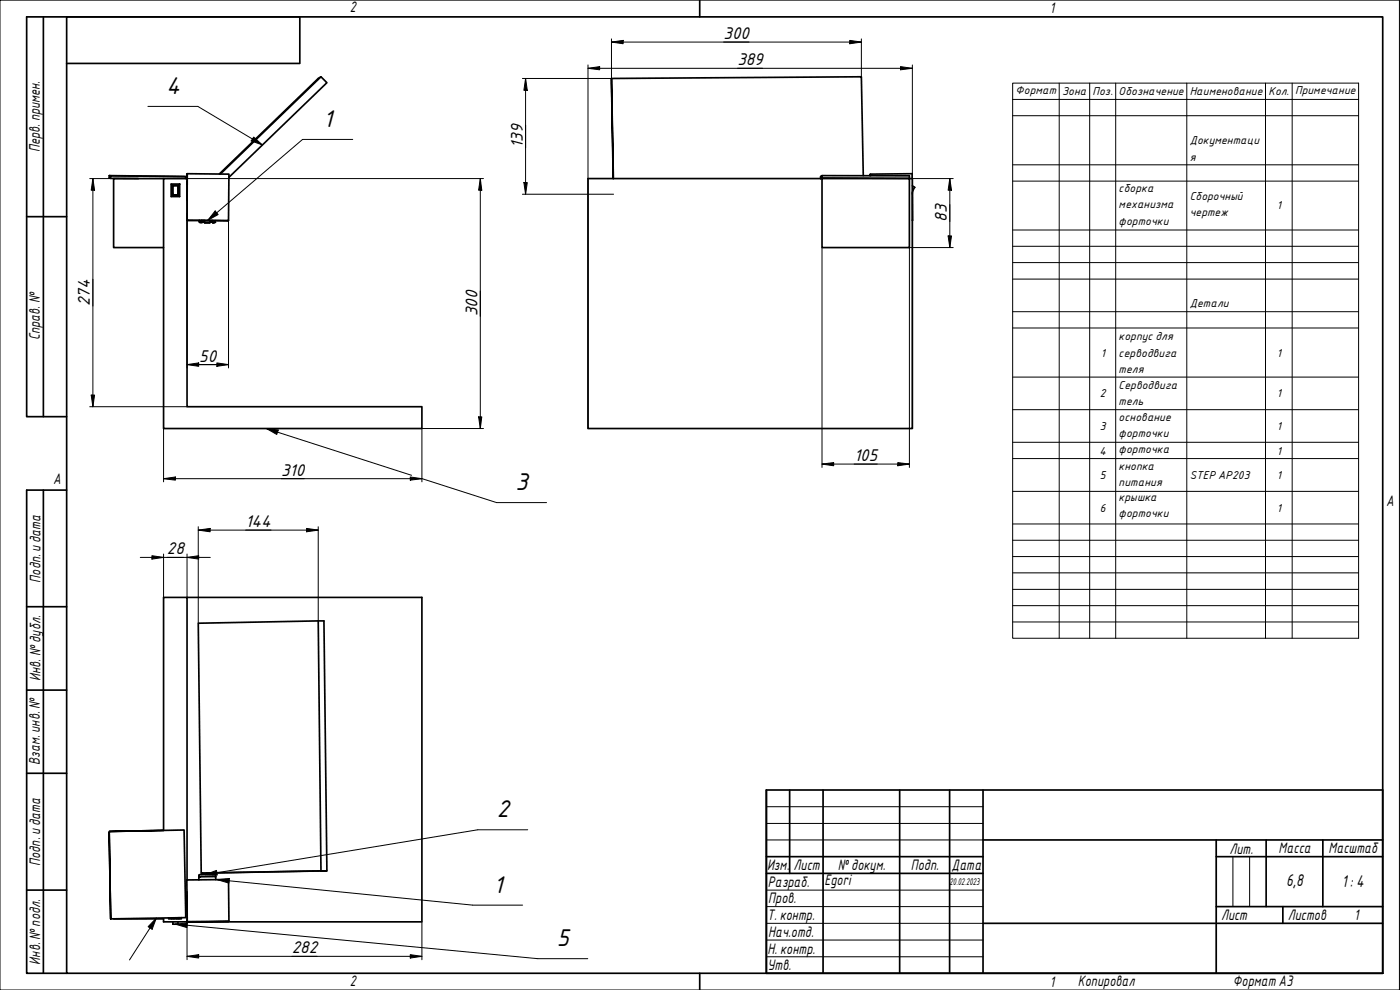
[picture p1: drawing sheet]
<svg xmlns="http://www.w3.org/2000/svg" width="420mm" height="297mm" viewBox="0 0 420 297" stroke-linecap="round" stroke-linejoin="round" font-family="sans-serif">
<g fill="none" stroke="#000" stroke-width=".51">
<path d="M96.3 23l-30.1 29.2M183.5 23.5l75-.5 .6 29.7M32.8 52.7l.4 .1M33.2 53.5l8.3 .1M49.1 53.6h7v68.4h70.5v6.6h-77.5zM49.1 53.6h-15v20.7h15M51.4 55.2h2.5v3.8h-2.5zM51.4 55.2l.4 .4M51.8 55.6h1.7v3h-1.7zM51.8 58.6l-.4 .4M51.9 58.4v.1M51.9 55.7v2.8"/>
<path d="M51.9 55.7h1.5M51.9 58.5h1.5M51.9 55.7v.1M53.4 55.7v.1M53.4 55.7v2.8M53.4 58.4v.1M53.5 58.6l.4 .4M53.9 55.2l-.4 .4M55.8 53l-22.6-.2v.7l-.4-.1v-.7l22.4 .2 .6 .1-.1 .6M56.1 55v-.5v5.7M56.2 52.1l12.5 .1-.1 14-12.5-.1zM56.2 52.1l-.1 1.5"/>
<path d="M65.8 52.2l29.7-28.7 .8-.5 1.8 1.8-29.4 28.4M184 53.6l-.5-30.1 .6 30.1M246.3 53.6v-.7l.4-.2v.7l-.3 .2M246.4 53.6h-69.9v75h97.3v-75M246.7 53.6h26.2v20.7h-26.2zM246.7 52.7l26.2 .1v.7l-.2 .1M246.7 53.4l26.2 .1M261.1 52.7l.1-.5v.5M261.2 52.2l12.5-.1v1.5M272.9 53.6h.9M273.8 55.7l.6 .5M274.5 56.3l-.7 1.6 .1 8.2"/>
<path d="M274.5 56.2h.1M56.1 66.2h3.7M59.8 66.2h4.8M59.8 66.2v.4l.3 .1M60.1 66.7h.4h-.4M60.5 66.2h1M60.5 66.7h.1M61.3 66.5v.2v-.2M61.3 66.7l.1 .1zM61.3 66.4h.1M61.5 66.2h-1l.1 .3-.1 .2M61.5 66.2l-.2 .2 .2-.2"/>
<path d="M63 66.7h.1M63.7 66.7l.1 .1zM63.7 66.5h.1M63.8 66.4h.1M63.9 66.2h-1l.2 .3-.1 .3h-1.6l1.6-.1M63.9 66.2l-.1 .2zM64.6 66.2l-.2 .5-.6 .1 .6-.1M68.6 66.2h-4M56.1 179.2h70.5v97.4h-65.1M95.5 186.3l.8 75h1.8l-34.5 .6M51.6 275.4v.3M51.9 277.3h1.5"/>
<path d="M51.9 276.6v.7M52.2 275.4h.9M52.2 275.4v.3M53.1 275.4v.3M53.4 276.6v.7M53.7 275.3v.4M54.4 275.3v.4h-3.8v-.3M56.1 264.1l12.5-.2 .1 12.5M56.1 264l.1 12.5M56.1 268.6v4.9v-1.4M56.1 267.6v9h-7v-.9h-15M56.1 264v-84.8h-7v70l-16.3 .3 22.4-.5 .6 26.3-22.6 .4-.4-26.2 .4 26.2"/>
<path d="M56.1 276.1v.6M56.2 276.5l12.5-.1zM59.7 263.1h.1M59.7 263.1v.1M59.7 263.1v-.5a.82 .82 0 0 1 1.1-.2h3.8l.1 .7M59.7 263.3v.7M59.8 263.1v.1M60.6 262.4v-.3h2.5h.7v.3M60.8 261.9l-.4 .1M63.6 261.9h-2.8v.2M63.6 261.9v.2M64.6 263.1l.2 .9"/>
<path d="M64.6 263h.1M64.6 263l-4.7 .1M96.3 261.3l-34.5 .6M98.1 261.3l-.9-75h-1.7l-36 .7 .9 75h.4"/>
</g>
<g fill="#000">
<circle cx="51.9" cy="55.7" r=".25"/>
<circle cx="53.4" cy="55.7" r=".25"/>
<circle cx="56.1" cy="66.1" r=".25"/>
<circle cx="60.6" cy="66.7" r=".25"/>
<circle cx="64.4" cy="66.7" r=".25"/>
<circle cx="56.1" cy="276.6" r=".25"/>
<circle cx="59.7" cy="263.1" r=".25"/>
<circle cx="59.7" cy="263.2" r=".25"/>
<circle cx="59.8" cy="263.1" r=".25"/>
</g>
<path d="M20 5.1h395v286.9h-395zM210 0v5.1M210 292v5" fill="none" stroke="#000" stroke-width=".51"/>
<path d="M0 0h420v297h-420z" fill="none" stroke="#000" stroke-width=".3"/>
<g fill="none" stroke="#000" stroke-width=".51">
<path d="M230 237h185v55h-185zM237 237v25.1M247 237v55M270 237v55M285 237v55M295 237v55M230 257h65M295 252h120M365 257h50M365 252v40M380 252v20M397 252v20"/>
<path d="M230 262.1h65M295 277h120M365 272h50M385 272v5"/>
</g>
<path d="M230 242h65M230 247.1h65M230 252h65M370 257v15M375 257v15M230 267.1h65M230 272h65M230 277h65M230 282.1h65M230 287.1h65" fill="none" stroke="#000" stroke-width=".3"/>
<path d="M13 5.1v119.9M20 19h70v-13.9h-82v119.9h12M8 65h12M13 147.1v144.9M20 147.1h-12v144.9h12M8 182h12M8 207.1h12M8 232h12M8 267.1h12" fill="none" stroke="#000" stroke-width=".51"/>
<g fill="none" stroke="#000" stroke-width=".3">
<path d="M176.5 19.5v109.1M183.5 12.6l3.5-.5v1zM183.5 11.7v11.8h-26.7M183.5 12.6h75M255 12.1l3.5 .5-3.5 .5zM258.5 11.7v11.3M270.3 20l3.5 .5-3.5 .4zM273.8 19.5v109.1M157.7 23.5l.5 3.6h-1zM157.7 23.5v34.8M176.5 20.5l3.5-.5v.9zM176.5 20.5h97.3"/>
<path d="M26.9 53.6h118.2M27.9 53.6l.5 3.5h-1zM27.9 53.6v68.4M144.1 53.6l.5 3.5h-1zM144.1 53.6v75M156.8 58.3h27.3M157.2 54.8h1l-.5 3.5zM272.9 53.6h13.2M285.1 53.6l.5 3.5h-1.1zM285.1 53.6v20.7M56.1 66.1v44.3M68.6 66.2v44.2"/>
<path d="M246.7 74.3v66M284.5 70.8h1.1l-.5 3.5zM286.1 74.3h-13.2v66M27.4 118.5h1l-.5 3.5zM56.1 109.4l3.5-.5v1zM56.1 109.4h12.5M65.1 108.9l3.5 .5-3.5 .5zM26.9 122h29.2M126.6 128.6v16M143.6 125.1h1l-.5 3.5zM145.1 128.6h-96v16M246.7 139.2l3.5-.4v.9z"/>
<path d="M246.7 139.2h26.2M269.4 138.8l3.5 .4-3.5 .5zM49.1 143.6l3.5-.5v1zM49.1 143.6h77.5M59.5 159.1l3.6-.6v1.1zM59.5 159.1h36M59.5 158v29M92 158.5l3.5 .6-3.5 .5zM95.5 158v28.3M123.1 143.1l3.5 .5-3.5 .5zM42.1 167.2h21M45.6 166.7l3.5 .5-3.5 .6z"/>
<path d="M49.1 166.2v13M56.1 167.2l3.5-.5v1.1zM56.1 166.2v13M56.1 276.8v11.2M126.6 276.6v11.4M56.1 286.9l3.5-.5v1.1zM56.1 286.9h70.5M123.1 286.4l3.5 .5-3.5 .6z"/>
</g>
<g fill="#000">
<path d="M176.5 20.5l3.5-.5v.9z" fill-rule="evenodd"/>
<path d="M183.5 12.6l3.5-.5v1z" fill-rule="evenodd"/>
<path d="M255 12.1l3.5 .5-3.5 .5z" fill-rule="evenodd"/>
<path d="M157.7 23.5l.5 3.6h-1z" fill-rule="evenodd"/>
<path d="M270.3 20l3.5 .5-3.5 .4z" fill-rule="evenodd"/>
<path d="M27.9 53.6l.5 3.5h-1z" fill-rule="evenodd"/>
<path d="M144.1 53.6l.5 3.5h-1z" fill-rule="evenodd"/>
<path d="M157.2 54.8h1l-.5 3.5z" fill-rule="evenodd"/>
<path d="M285.1 53.6l.5 3.5h-1.1z" fill-rule="evenodd"/>
<path d="M284.5 70.8h1.1l-.5 3.5z" fill-rule="evenodd"/>
<path d="M27.4 118.5h1l-.5 3.5z" fill-rule="evenodd"/>
<path d="M56.1 109.4l3.5-.5v1z" fill-rule="evenodd"/>
<path d="M65.1 108.9l3.5 .5-3.5 .5z" fill-rule="evenodd"/>
<path d="M143.6 125.1h1l-.5 3.5z" fill-rule="evenodd"/>
<path d="M246.7 139.2l3.5-.4v.9z" fill-rule="evenodd"/>
<path d="M269.4 138.8l3.5 .4-3.5 .5z" fill-rule="evenodd"/>
<path d="M49.1 143.6l3.5-.5v1z" fill-rule="evenodd"/>
<path d="M59.5 159.1l3.6-.6v1.1z" fill-rule="evenodd"/>
<path d="M92 158.5l3.5 .6-3.5 .5z" fill-rule="evenodd"/>
<path d="M123.1 143.1l3.5 .5-3.5 .5z" fill-rule="evenodd"/>
<path d="M45.6 166.7l3.5 .5-3.5 .6z" fill-rule="evenodd"/>
<path d="M56.1 167.2l3.5-.5v1.1z" fill-rule="evenodd"/>
<path d="M56.1 286.9l3.5-.5v1.1z" fill-rule="evenodd"/>
<path d="M123.1 286.4l3.5 .5-3.5 .6z" fill-rule="evenodd"/>
</g>
<g fill="none" stroke="#000" stroke-width=".3">
<path d="M44.4 31.9h15l19.3 11.6M303.9 24.9h103.8v166.6h-103.8zM303.9 29.8h103.8M303.9 34.7h103.8M317.9 24.9v166.6M327 24.9v166.6M334.8 24.9v166.6M356.2 24.9v166.6M379.8 24.9v166.6M387.8 24.9v166.6M76.1 41.1l2.6 2.4-3.3-1.2zM105.9 41.8h-15.1l-28.4 24.3"/>
<path d="M303.9 49.5h103.8M303.9 54.3h103.8M64.6 63.3l.9 1.1-3.1 1.7zM303.9 69h103.8M303.9 73.9h103.8M303.9 78.8h103.8M303.9 83.7h103.8M303.9 93.5h103.8M303.9 98.4h103.8M303.9 113.1h103.8M79.9 128.6l3.6 .4-.4 1.4zM79.9 128.6l43.6 14"/>
<path d="M303.9 122.9h103.8M303.9 132.7h103.8M303.9 137.6h103.8M126.5 143.6l22.5 7.2h15M303.9 147.4h103.8M303.9 157.2h103.8M303.9 162.1h103.8M303.9 167h103.8M303.9 171.9h103.8M303.9 176.8h103.8M303.9 181.7h103.8M303.9 186.6h103.8"/>
<path d="M158.4 249h-15l-81.8 13.4M46.9 275.4l-1.2 3.4-1.3-.7zM46.9 275.4l-8 12.6M52.6 277.3l3.6-.4-.1 1.4zM52.6 277.3l108.8 10.3h15M61.6 262.4l3.4-1.2 .2 1.4zM65.3 264l3.5-.4-.1 1.4zM65.3 264l76.6 7.6h14.9"/>
</g>
<g fill="#000">
<path d="M76.1 41.1l2.6 2.4-3.3-1.2z" fill-rule="evenodd"/>
<path d="M64.6 63.3l.9 1.1-3.1 1.7z" fill-rule="evenodd"/>
<path d="M79.9 128.6l3.6 .4-.4 1.4z" fill-rule="evenodd"/>
<path d="M46.9 275.4l-1.2 3.4-1.3-.7z" fill-rule="evenodd"/>
<path d="M52.6 277.3l3.6-.4-.1 1.4z" fill-rule="evenodd"/>
<path d="M61.6 262.4l3.4-1.2 .2 1.4z" fill-rule="evenodd"/>
<path d="M65.3 264l3.5-.4-.1 1.4z" fill-rule="evenodd"/>
</g>
<g font-size="7">
<text x="49.8" y="28.2">4</text>
<text x="97" y="38.1">1</text>
<text x="154.7" y="147.1">3</text>
<text x="149.1" y="245.2">2</text>
<text x="148.1" y="267.8">1</text>
<text x="167.1" y="283.9">5</text>
</g>
<g font-size="4.9">
<text x="217.2" y="11.7">300</text>
<text x="221.3" y="19.6">389</text>
<text x="156.9" y="44.4" transform="rotate(-90 156.9 44.4)">139</text>
<text x="284.2" y="66.5" transform="rotate(-90 284.2 66.5)">83</text>
<text x="27" y="91.8" transform="rotate(-90 27 91.8)">274</text>
<text x="143.3" y="94.9" transform="rotate(-90 143.3 94.9)">300</text>
<text x="59.8" y="108.5">50</text>
<text x="84.4" y="142.7">310</text>
<text x="256.3" y="138.4">105</text>
<text x="73.7" y="158.2">144</text>
<text x="50.1" y="166.4">28</text>
<text x="386" y="265.9">6,8</text>
<text x="402.7" y="266.2">1: 4</text>
<text x="87.6" y="286.1">282</text>
</g>
<g font-size="4.4">
<text x="105" y="3.7">2</text>
<text x="315" y="3.8">1</text>
<text x="11.9" y="45.6" transform="rotate(-90 11.9 45.6)">Перв. примен.</text>
<text x="12" y="102.2" transform="rotate(-90 12 102.2)">Справ. №</text>
<text x="16" y="145.2">A</text>
<text x="416" y="151.7">A</text>
<text x="12.2" y="174.8" transform="rotate(-90 12.2 174.8)">Подп. идата</text>
<text x="12.2" y="204.3" transform="rotate(-90 12.2 204.3)">Инв. №дубл.</text>
<text x="12" y="229.5" transform="rotate(-90 12 229.5)">Взам. инв. №</text>
<text x="369" y="256.1">Лит.</text>
<text x="383.7" y="256.1">Масса</text>
<text x="398.7" y="256.1">Масштаб</text>
<text x="12.1" y="259.8" transform="rotate(-90 12.1 259.8)">Подп. идата</text>
<text x="230.2" y="261.1">Изм.</text>
<text x="238.2" y="261.1">Лист</text>
<text x="251.5" y="261">№докум.</text>
<text x="273.4" y="261.2">Подп.</text>
<text x="285.6" y="261.2">Дата</text>
<text x="230.4" y="266.1">Разраб.</text>
<text x="247.4" y="265.7">Egori</text>
<text x="230.6" y="271.1">Пров.</text>
<text x="230.3" y="276.1">Т. контр.</text>
<text x="230.5" y="281.1">Нач.отд.</text>
<text x="366.5" y="276.1">Лист</text>
<text x="386.5" y="276.1">Листов</text>
<text x="406.4" y="276">1</text>
<text x="230.4" y="286.1">Н. контр.</text>
<text x="12.1" y="289.4" transform="rotate(-90 12.1 289.4)">Инв. №подл.</text>
<text x="230.3" y="291.1">Утв.</text>
<text x="105" y="295.9">2</text>
<text x="315" y="296.1">1</text>
<text x="323.5" y="295.8">Копировал</text>
<text x="370" y="295.8">Формат А3</text>
</g>
<g font-size="3.3">
<text x="304.8" y="28.2">Формат</text>
<text x="318.8" y="28.6">Зона</text>
<text x="327.9" y="28.6">Поз.</text>
<text x="335.7" y="28.6">Обозначение</text>
<text x="357.1" y="28.6">Наименование</text>
<text x="380.7" y="28.6">Кол.</text>
<text x="388.7" y="28.2">Примечание</text>
<text x="357.1" y="43.3">Документаци</text>
<text x="357.1" y="48.2">я</text>
<text x="335.7" y="57.6">сборка</text>
<text x="335.7" y="62.5">механизма</text>
<text x="357.1" y="60.1">Сборочный</text>
<text x="357.1" y="64.9">чертеж</text>
<text x="383.2" y="62.9">1</text>
<text x="335.7" y="67.4">форточки</text>
<text x="357.1" y="92.1">Детали</text>
<text x="330.3" y="107">1</text>
<text x="335.7" y="102.1">корпус для</text>
<text x="335.7" y="107">серводвига</text>
<text x="383.2" y="107">1</text>
<text x="335.7" y="111.9">теля</text>
<text x="330.1" y="119.2">2</text>
<text x="335.7" y="116.8">Серводвига</text>
<text x="383.2" y="119.2">1</text>
<text x="335.7" y="121.7">тель</text>
<text x="330.1" y="129">3</text>
<text x="335.7" y="126.2">основание</text>
<text x="335.7" y="131.1">форточки</text>
<text x="383.2" y="129">1</text>
<text x="329.9" y="136.4">4</text>
<text x="335.7" y="135.9">форточка</text>
<text x="383.2" y="136.4">1</text>
<text x="330.1" y="143.7">5</text>
<text x="335.7" y="140.9">кнопка</text>
<text x="357.1" y="143.7">STEP AP203</text>
<text x="383.2" y="143.7">1</text>
<text x="335.7" y="145.8">питания</text>
<text x="330.1" y="153.5">6</text>
<text x="335.7" y="150.4">крышка</text>
<text x="335.7" y="155.2">форточки</text>
<text x="383.2" y="153.5">1</text>
</g>
<text font-size="2.8" x="285" y="265.5">20.02.2023</text>
</svg>
